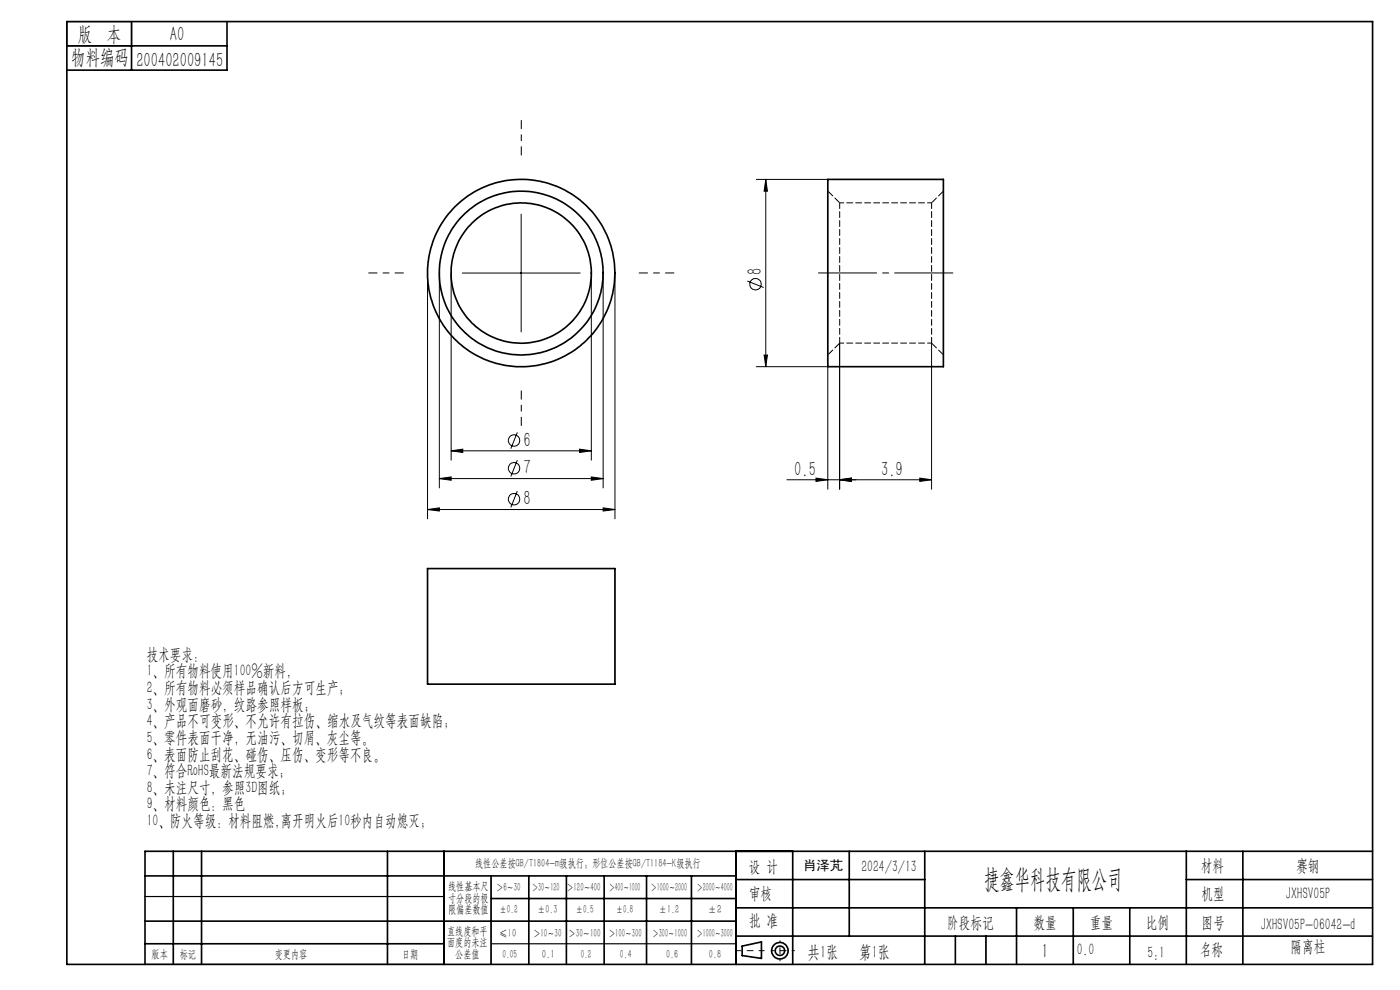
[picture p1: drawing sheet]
<svg xmlns="http://www.w3.org/2000/svg" width="297mm" height="210mm" viewBox="0 0 297 210" stroke-linecap="round" stroke-linejoin="round" font-family="sans-serif">
<g fill="none" stroke="#000" stroke-width=".21">
<path d="M160.4 38.1h15.2M162.5 38.1v39.7M162.5 38.1l.3 2.5h-.7zM90.7 57.9v52.2M93.2 57.9v45.6M95.7 57.9v39.7M98.1 57.9h25M110.6 45.4v25M125.4 57.9v39.7M128 57.9v45.6M130.5 57.9v52.2M158.5 59.6l3.5 1.4"/>
<path d="M160.4 77.8h15.2v26M162.1 75.3h.7l-.3 2.5zM178.1 72.8v31M197.6 72.8v31M95.7 95.6l2.5-.3v.7zM95.7 95.6h29.7M109.7 91.7l-1.3 3.5M109.7 97.6l-1.3 3.5M122.9 95.3l2.5 .3-2.5 .4zM90.7 108.1l2.5-.4v.7zM90.7 108.1h39.8M93.2 101.5l2.5-.3v.7z"/>
<path d="M93.2 101.5h34.8M109.7 104.2l-1.3 3.4M125.4 101.2l2.6 .3-2.6 .4zM128 107.7l2.5 .4-2.5 .3zM173.1 101.4l2.5 .4-2.5 .3zM178.1 101.8l2.5-.4v.7zM195.1 101.4l2.5 .4-2.5 .3zM197.6 101.8h-30.7"/>
<circle cx="160.3" cy="60.3" r="1.21"/>
<circle cx="109.1" cy="93.4" r="1.22"/>
<circle cx="109.1" cy="99.3" r="1.22"/>
<circle cx="109.1" cy="105.9" r="1.22"/>
</g>
<g fill="none" stroke="#000" stroke-width=".35">
<path d="M14.2 4.6h277v200h-277zM14.2 9.7h34M27.9 4.6v10.3M48.2 4.6v10.3h-34M175.6 38.1h24.5v39.7h-24.5zM90.7 120.6h39.8v24.5h-39.8zM30.8 195.4h125.4M30.8 185.8h125.4M36.8 180.6v24M42.8 180.6v24M82.2 180.6v24M94.2 180.6v24"/>
<path d="M104.2 185.8v18.8M104.2 190.6h52M112.2 185.8v18.8M120.2 185.8v18.8M128.2 185.8v18.8M137.2 185.8v18.8M146.7 185.8v18.8M156.2 180.6v24M156.2 186.6h40M156.2 198.6h135M156.2 192.6h135M168.2 180.6v24"/>
<path d="M180.2 180.6v18M196.2 180.6v24M202.7 198.6v6M209.2 198.6v6M215.7 192.6v12M227.7 192.6v12M239.7 192.6v12M251.7 186.6h39.5M251.7 180.6v24M263.7 180.6v24M291.2 180.6h-260.4v24M30.8 200.2h63.4"/>
<path d="M157.4 200.7l4.1-.9v3.5l-4.1-.6z"/>
<circle cx="110.6" cy="57.9" r="14.9"/>
<circle cx="110.6" cy="57.9" r="19.9"/>
<circle cx="110.6" cy="57.9" r="17.4"/>
<circle cx="165.5" cy="201.7" r="1.74"/>
<circle cx="165.5" cy="201.7" r="1"/>
</g>
<path d="M110.6 32.9v-7.4M85.6 57.9h-7.4M135.6 57.9h7.4M110.6 82.9v7.4" fill="none" stroke="#000" stroke-width=".21" stroke-dasharray="15.2 1.3 1.3 1.3" stroke-dashoffset="13.5"/>
<path d="M202.1 57.9h-28.5" fill="none" stroke="#000" stroke-width=".21" stroke-dasharray="15.2 1.3 1.3 1.3" stroke-dashoffset="2.9"/>
<path d="M162.1 201.7h-6" fill="none" stroke="#000" stroke-width=".21" stroke-dasharray="15.2 1.3 1.3 1.3" stroke-dashoffset="14.1"/>
<path d="M168.5 201.7h-4.8" fill="none" stroke="#000" stroke-width=".21" stroke-dasharray="15.2 1.3 1.3 1.3" stroke-dashoffset="14.7"/>
<path d="M165.5 199.6v4.2" fill="none" stroke="#000" stroke-width=".21" stroke-dasharray="15.2 1.3 1.3 1.3" stroke-dashoffset="15"/>
<path d="M14.2 4.6h13.7v5.1h-13.7zM30.8 190.2h63.4M30.8 204.6h63.4M104.2 200.2h52" fill="none" stroke="#000" stroke-width=".25"/>
<g fill="#000">
<path d="M162.1 75.3h.7l-.3 2.5zM162.5 38.1l.3 2.5h-.7z"/>
<path d="M95.7 95.6l2.5-.3v.7zM122.9 95.3l2.5 .3-2.5 .4zM93.2 101.5l2.5-.3v.7zM125.4 101.2l2.6 .3-2.6 .4zM90.7 108.1l2.5-.4v.7zM128 107.7l2.5 .4-2.5 .3zM178.1 101.8l2.5-.4v.7zM195.1 101.4l2.5 .4-2.5 .3z"/>
<path d="M178.1 101.8l2.5-.4v.7zM173.1 101.4l2.5 .4-2.5 .3z"/>
</g>
<path d="M197.6 43v29.8M178.1 72.8v-29.8" fill="none" stroke="#000" stroke-width=".21" stroke-dasharray="1.3 .6"/>
<path d="M178.1 43l-2.5-2.5M200.1 40.5l-2.5 2.5M175.6 75.3l2.5-2.5M197.6 72.8l2.5 2.5" fill="none" stroke="#000" stroke-width=".21" stroke-dasharray="1.3 .6" stroke-dashoffset="-.2"/>
<path d="M197.6 43h-19.5M178.1 72.8h19.5" fill="none" stroke="#000" stroke-width=".21" stroke-dasharray="1.3 .6" stroke-dashoffset=".4"/>
<text font-size="5.6" x="208.8" y="188.3">捷鑫华科技有限公司</text>
<g font-size="4.4">
<text x="16.5" y="8.6">版 本</text>
<text x="36.1" y="8.6">A0</text>
<text x="15.1" y="13.7">物料编码</text>
<text x="28.9" y="14.2">200402009145</text>
<text x="161.6" y="58.3" transform="rotate(-90 161.6 58.3)">8</text>
<text x="111.1" y="94.7">6</text>
<text x="111.1" y="100.6">7</text>
<text x="168.5" y="100.9">0.5</text>
<text x="186.9" y="100.9">3.9</text>
<text x="111.1" y="107.2">8</text>
<text x="221" y="203.2">1</text>
</g>
<g font-size="3.8">
<text x="171.3" y="203.2">共1张</text>
<text x="182.3" y="203.2">第1张</text>
</g>
<g font-size="3.5">
<text x="31.1" y="140">技术要求：</text>
<text x="31.1" y="143.5">1、所有物料使用100%新料，</text>
<text x="31.1" y="147">2、所有物料必须样品确认后方可生产；</text>
<text x="31.1" y="150.5">3、外观面磨砂，纹路参照样板；</text>
<text x="31.1" y="154.1">4、产品不可变形、不允许有拉伤、缩水及气纹等表面缺陷；</text>
<text x="31.1" y="157.6">5、零件表面干净，无油污、切屑、灰尘等。</text>
<text x="31.1" y="161.1">6、表面防止刮花、碰伤、压伤、变形等不良。</text>
<text x="31.1" y="164.7">7、符合RoHS最新法规要求；</text>
<text x="31.1" y="168.2">8、未注尺寸，参照3D图纸；</text>
<text x="31.1" y="171.7">9、材料颜色：黑色</text>
<text x="31.1" y="175.2">10、防火等级：材料阻燃,离开明火后10秒内自动熄灭；</text>
<text x="158.9" y="184.9">设 计</text>
<text x="182.7" y="184.9">2024/3/13</text>
<text x="254.7" y="184.7">材料</text>
<text x="275" y="184.7">赛钢</text>
<text x="158.9" y="190.8">审核</text>
<text x="254.9" y="190.7">机型</text>
<text x="272.8" y="190.8">JXHSV05P</text>
<text x="158.9" y="196.5">批 准</text>
<text x="200.9" y="196.9">阶段标记</text>
<text x="219.3" y="196.9">数量</text>
<text x="231.2" y="196.9">重量</text>
<text x="243.1" y="196.9">比例</text>
<text x="254.9" y="196.9">图号</text>
<text x="267.5" y="197.3">JXHSV05P-06042-d</text>
<text x="228.4" y="202.5">0.0</text>
<text x="243.4" y="203.2">5:1</text>
<text x="254.5" y="202.5">名称</text>
<text x="273.8" y="201.8">隔离柱</text>
</g>
<text font-size="2.8" x="170.4" y="184.5">肖泽芃</text>
<g font-size="2.5">
<text x="100.8" y="184">线性公差按GB/T1804-m级执行；形位公差按GB/T1184-K级执行</text>
<text x="95.1" y="188.8">线性基本尺</text>
<text x="95.1" y="191.3">寸分段的极</text>
<text x="105.3" y="189.1">＞6～30</text>
<text x="112.9" y="189.1">＞30～120</text>
<text x="120.2" y="188.9">＞120～400</text>
<text x="129.2" y="188.9">＞400～1000</text>
<text x="138.1" y="189.1">＞1000～2000</text>
<text x="147.8" y="189.1">＞2000～4000</text>
<text x="95.1" y="193.8">限偏差数值</text>
<text x="105.9" y="193.8">±0.2</text>
<text x="114.1" y="193.8">±0.3</text>
<text x="122.2" y="193.8">±0.5</text>
<text x="130.7" y="193.8">±0.8</text>
<text x="139.8" y="193.8">±1.2</text>
<text x="150.2" y="193.8">±2</text>
<text x="32.2" y="203.2">版本</text>
<text x="38.1" y="203.2">标记</text>
<text x="58.3" y="203.2">变更内容</text>
<text x="85.3" y="203.2">日期</text>
<text x="94.8" y="198.3">直线度和平</text>
<text x="94.8" y="200.7">面度的未注</text>
<text x="96.6" y="203.2">公差值</text>
<text x="105.9" y="198.7">≤10</text>
<text x="106.6" y="203.2">0.05</text>
<text x="113.2" y="198.7">＞10～30</text>
<text x="115" y="203.2">0.1</text>
<text x="120.6" y="198.7">＞30～100</text>
<text x="123.2" y="203.2">0.2</text>
<text x="129.1" y="198.7">＞100～300</text>
<text x="131.5" y="203.2">0.4</text>
<text x="138.4" y="198.7">＞300～1000</text>
<text x="141.3" y="203.2">0.6</text>
<text x="147.8" y="198.7">＞1000～3000</text>
<text x="150.4" y="203.2">0.8</text>
</g>
</svg>
